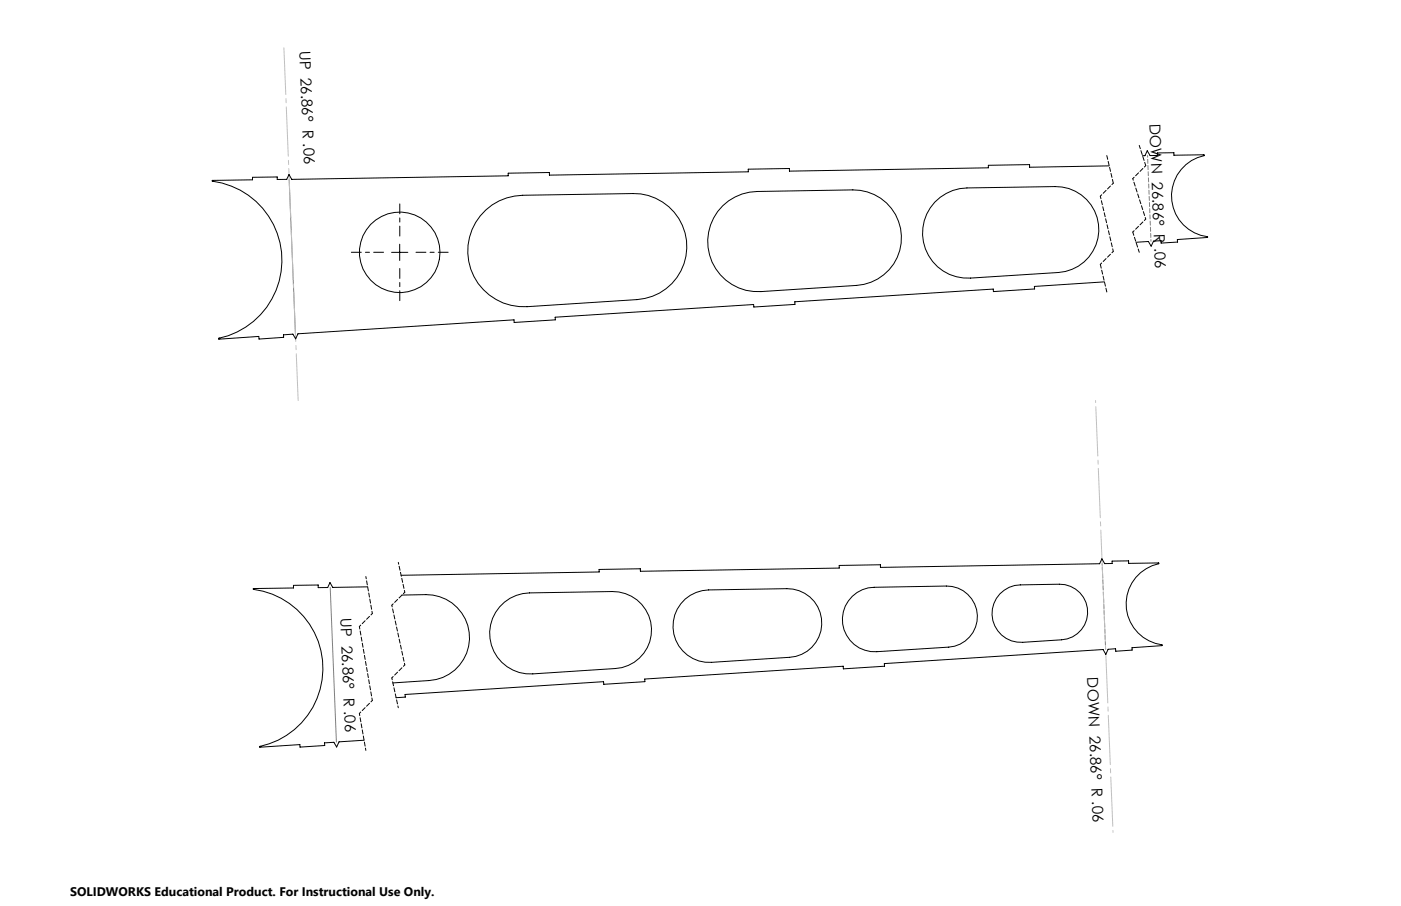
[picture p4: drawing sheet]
<svg xmlns="http://www.w3.org/2000/svg" width="432mm" height="279mm" viewBox="0 0 432 279" stroke-linecap="round" stroke-linejoin="round" font-family="sans-serif">
<path d="M118.2 77.8h-9.9M123.2 72.8v-9.9M128.2 77.8h9.9M123.2 82.8v9.9" fill="none" stroke="#000" stroke-width=".31" stroke-dasharray="15.2 1.3 1.3 1.3" stroke-dashoffset="12.2"/>
<g fill="none" stroke="#000" stroke-width=".31">
<path d="M65.5 55.9a24.6 24.6 0 0 1 21.4 23.4 24.6 24.6 0 0 1-19.4 25M65.5 55.9h.1M341.8 51.2l-24.5 .4v-.8l-12.7 .2v.8l-61.3 1v-.8l-12.7 .2v.8l-61.3 1v-.8l-12.7 .2v.8l-66.7 1.1-.8-1.5-.7 1.5-3 .1v-.8l-7.6 .1v.8l-12.4 .1 .1 .3M352.1 48h.8l.7-1.5 .9 1.5 2.2-.1v-.7l5.1-.1v.8h9.4a12.8 12.8 0 0 0-10.1 13 12.8 12.8 0 0 0 11.1 12.2l-9.3 .8v.7l-5 .4-.1-.8-2.3 .2-.7 1.5-.9-1.4-3.8 .2M120.7 77.8h5M123.2 75.3v5M149.8 64.7a17.2 17.2 0 0 1 11.3-4.5l34-.5a16.4 16.4 0 0 1 16.6 15.7 16.4 16.4 0 0 1-15.3 17l-33.9 2.2a17.2 17.2 0 0 1-17-10.4 17.2 17.2 0 0 1 4.3-19.5zM222.7 63.5a15.7 15.7 0 0 1 10.6-4.4l29.6-.5a14.7 14.7 0 0 1 14.9 14.1 14.7 14.7 0 0 1-13.8 15.3l-29.4 1.9a15.5 15.5 0 0 1-15.1-9.1 15.5 15.5 0 0 1 3.2-17.3zM288.1 62.3a14.2 14.2 0 0 1 9.9-4.3l27.2-.5a13.3 13.3 0 0 1 13.4 12.8 13.3 13.3 0 0 1-12.4 13.7l-27.1 1.8a13.9 13.9 0 0 1-13.4-8 13.9 13.9 0 0 1 2.4-15.5zM340.4 86.9l-21.6 1.4 .1 .8-12.7 .8-.1-.8-61.1 4v.8l-12.7 .8v-.8l-61.2 3.9 .1 .8-12.7 .8-.1-.8-66.6 4.3-.7 1.6-.8-1.5-2.9 .3v.7l-7.6 .6v-.8l-12.3 .8v-.3M67.5 104.3h.1M123.6 177.4l61.1-1-.1-.8 12.7-.2 .1 .8 61.3-1v-.8l12.7-.2v.8l67.5-1.2 .7-1.5 .9 1.5h2.3v-.8h5v.7h9.4a12.8 12.8 0 0 0-10.1 13.1 12.8 12.8 0 0 0 11.1 12.2l-9.3 .7v.8l-5 .3-.1-.7-2.3 .1-.7 1.6-.8-1.5-67.4 4.3v.9l-12.7 .8v-.8l-61.2 3.9 .1 .8-12.7 .8-.1-.8-61.2 4 .1 .8-2.8 .2"/>
<path d="M78.1 181.8a24.6 24.6 0 0 1 21.4 23.3 24.6 24.6 0 0 1-19.4 25.1M78.1 181.8h.1M113.3 181l-10.7 .2-.9-1.5-.7 1.5h-2.9v-.8l-7.6 .1v.8l-12.4 .2v.3M123.9 183.5l7.3-.1a13.3 13.3 0 0 1 13.5 12.7 13.3 13.3 0 0 1-12.4 13.8l-11.2 .7M154 187.1a12.5 12.5 0 0 1 9.2-4.3l25.5-.4a11.9 11.9 0 0 1 12.1 11.4 11.9 11.9 0 0 1-11.1 12.4l-25.5 1.6a12.5 12.5 0 0 1-12-6.9 12.5 12.5 0 0 1 1.8-13.8zM211.2 184.7a11.5 11.5 0 0 1 7.2-2.8l24.1-.4a10.6 10.6 0 0 1 10.8 10.2 10.6 10.6 0 0 1-9.9 11l-24.1 1.6a11.2 11.2 0 0 1-11-6.9 11.2 11.2 0 0 1 2.9-12.7zM262.7 183.9a9.8 9.8 0 0 1 6.7-2.8l22.3-.4a9.4 9.4 0 0 1 9.5 9.1 9.4 9.4 0 0 1-8.8 9.8l-22.2 1.4a9.9 9.9 0 0 1-9.7-5.9 9.9 9.9 0 0 1 2.2-11.2zM308.2 183.1a8.8 8.8 0 0 1 6.3-2.7l12-.2a8.6 8.6 0 0 1 8.7 8.2 8.6 8.6 0 0 1-8 8.9l-12 .8a8.9 8.9 0 0 1-8.6-5.1 8.9 8.9 0 0 1 1.6-9.9zM80.1 230.2h.1M112.2 228.3l-7.7 .5-.7 1.6-.9-1.5-2.9 .2 .1 .8-7.6 .5-.1-.8-12.3 .8v-.2"/>
<circle cx="123.2" cy="77.8" r="12.4"/>
</g>
<path d="M341.1 48l2 8.5M339.1 81.5l2 8.5" fill="none" stroke="#000" stroke-width=".31" stroke-dasharray="1.3 .6" stroke-dashoffset=".1"/>
<path d="M343.1 56.5l-4 4M349.1 55.1l4 12.5M353.1 51.1l-4 4M343.1 77.5l-4 4M353.1 67.6l-4 4M122.8 173.4l2 9.2M114.8 189.2l-4 4M120.8 186.6l4 18.5M124.8 182.6l-4 4M114.8 216l-4 4M120.8 209.1l2 9.2M124.8 205.1l-4 4" fill="none" stroke="#000" stroke-width=".31" stroke-dasharray="1.3 .6" stroke-dashoffset=".7"/>
<path d="M339.1 60.5l4 17M110.8 193.2l4 22.8" fill="none" stroke="#000" stroke-width=".31" stroke-dasharray="1.3 .6" stroke-dashoffset=".5"/>
<path d="M351.1 44.8l2 6.3M349.1 71.6l2 6.2" fill="none" stroke="#000" stroke-width=".31" stroke-dasharray="1.3 .6" stroke-dashoffset=".2"/>
<path d="M112.8 177.8l2 11.4M110.8 220l2 11.4" fill="none" stroke="#000" stroke-width=".31" stroke-dasharray="1.3 .6" stroke-dashoffset=".6"/>
<path d="M89.1 55.3l2 47.7M101.8 181.2l1.9 47.6" fill="none" stroke="#808080" stroke-width=".31"/>
<path d="M353.7 48l1 26.4M339.7 173.8l1.1 26.5" fill="none" stroke="#808080" stroke-width=".31" stroke-dasharray="1.3 .6" stroke-dashoffset=".7"/>
<path d="M87.5 14.7l4.4 108.8" fill="none" stroke="#c0c0c0" stroke-width=".31" stroke-dasharray="15.2 1.3 1.3 1.3" stroke-dashoffset=".8"/>
<path d="M337.7 123.5l5.3 133.2" fill="none" stroke="#c0c0c0" stroke-width=".31" stroke-dasharray="15.2 1.3 1.3 1.3" stroke-dashoffset="-1.9"/>
<g font-size="4.7">
<text x="92.3" y="15.6" transform="rotate(88 92.3 15.6)">UP 26.86° R .06</text>
<text x="354.3" y="38.2" transform="rotate(88 354.3 38.2)">DOWN 26.86° R .06</text>
<text x="104.9" y="190.7" transform="rotate(88 104.9 190.7)">UP 26.86° R .06</text>
<text x="335" y="208.9" transform="rotate(88 335 208.9)">DOWN 26.86° R .06</text>
</g>
<text font-size="3.8" x="21.6" y="276.3">SOLIDWORKS Educational Product. For Instructional Use Only.</text>
</svg>
